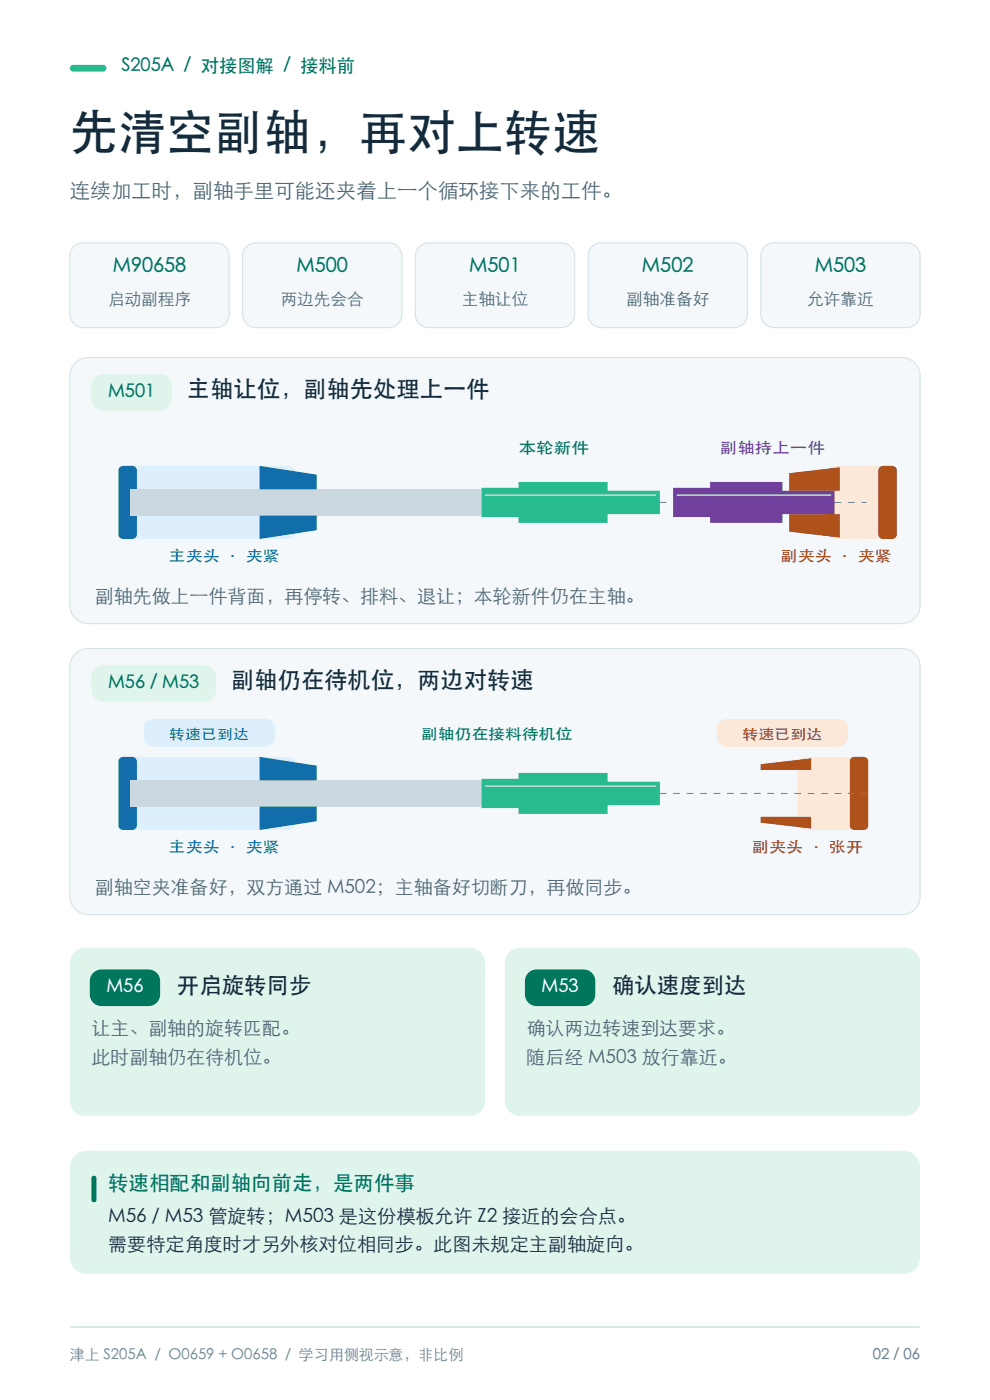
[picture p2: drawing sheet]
<svg xmlns="http://www.w3.org/2000/svg" width="210mm" height="297mm" viewBox="0 0 210 297" stroke-linecap="round" stroke-linejoin="round" font-family="sans-serif">
<path d="M15 14l.5-.2h6.4a.71 .71 0 0 1 .7 .7 .71 .71 0 0 1-.7 .7h-6.4a.71 .71 0 0 1-.6-.5 .71 .71 0 0 1 .1-.7z" fill-rule="evenodd" fill="#29bb90"/>
<path d="M14.8 281.5h180.4" fill="none" stroke="#d6e3e9" stroke-width=".35"/>
<g fill="#f4f8fa" stroke="#d6e3e9" stroke-width=".25">
<path d="M15.4 52.6a2.82 2.82 0 0 1 2.2-1.1h28.2a2.82 2.82 0 0 1 2.8 2.8v12.4a2.82 2.82 0 0 1-2.8 2.8h-28.2a2.82 2.82 0 0 1-2.8-2.8v-12.4l.1-.6z" fill-rule="evenodd"/>
<path d="M52.1 52.6a2.82 2.82 0 0 1 2.2-1.1h28.1a2.82 2.82 0 0 1 2.9 2.8v12.4a2.82 2.82 0 0 1-2.9 2.8h-28.1a2.82 2.82 0 0 1-2.8-2.8v-12.4v-.6z" fill-rule="evenodd"/>
<path d="M88.7 52.6a2.82 2.82 0 0 1 2.2-1.1h28.2a2.82 2.82 0 0 1 2.8 2.8v12.4a2.82 2.82 0 0 1-2.8 2.8h-28.2a2.82 2.82 0 0 1-2.8-2.8v-12.4l.1-.6z" fill-rule="evenodd"/>
<path d="M125.3 52.6a2.82 2.82 0 0 1 2.3-1.1h28.1a2.82 2.82 0 0 1 2.8 2.8v12.4a2.82 2.82 0 0 1-2.8 2.8h-28.1a2.82 2.82 0 0 1-2.9-2.8v-12.4l.1-.6z" fill-rule="evenodd"/>
<path d="M162 52.6a2.82 2.82 0 0 1 2.2-1.1h28.2a2.82 2.82 0 0 1 2.8 2.8v12.4a2.82 2.82 0 0 1-2.8 2.8h-28.2a2.82 2.82 0 0 1-2.8-2.8v-12.4v-.6z" fill-rule="evenodd"/>
<path d="M16 77a3.9 3.9 0 0 1 2.7-1.2h172.6a3.9 3.9 0 0 1 3.9 3.9v48.7a3.9 3.9 0 0 1-3.9 3.9h-172.6a3.9 3.9 0 0 1-3.9-3.9v-48.7a3.9 3.9 0 0 1 1.2-2.7z" fill-rule="evenodd"/>
</g>
<path d="M19.9 80.3a2.46 2.46 0 0 1 2-.9h12.1a2.47 2.47 0 0 1 2.5 2.4v2.9a2.47 2.47 0 0 1-2.5 2.4h-12.1a2.47 2.47 0 0 1-2.5-2.4l.1-3.4z" fill-rule="evenodd" fill="#dff5ec"/>
<path d="M25.7 99.4l1-.5 .5-.1h33.6a2.01 2.01 0 0 1 2.1 1.9v11.8a2.01 2.01 0 0 1-2.1 1.8h-33.6a2.01 2.01 0 0 1-2.1-1.8v-11.8l.1-.5z" fill-rule="evenodd" fill="#ddeffc"/>
<path d="M25.4 99.1a4 4 0 0 1 3-.2l.5 .5 .1 .4v13.6a1.01 1.01 0 0 1-1 .9h-1.8a1.01 1.01 0 0 1-1.1-.9v-13.6z" fill-rule="evenodd" fill="#126dab"/>
<path d="M175.9 99.4l.9-.5 .6-.1h10.7a2.01 2.01 0 0 1 2.1 1.9v11.8a2.01 2.01 0 0 1-2.1 1.8h-10.7a2.01 2.01 0 0 1-2.1-1.8v-11.8v-.5z" fill-rule="evenodd" fill="#fce8d8"/>
<path d="M186.6 99.1a4 4 0 0 1 3-.2l.6 .5v.4v13.6a1.01 1.01 0 0 1-1 .9h-1.8a1.01 1.01 0 0 1-1.1-.9v-13.6z" fill-rule="evenodd" fill="#ae511a"/>
<path d="M28.7 106.6h155.1" fill="none" stroke="#6a8190" stroke-width=".23" stroke-dasharray="1.3 1.3" stroke-linecap="butt"/>
<path d="M27.6 103.8h74.5v5.6h-74.5z" fill-rule="evenodd" fill="#cbd8df"/>
<g fill="#126dab">
<path d="M55.1 109.4h12.1v3.1l-12.1 1.8z" fill-rule="evenodd"/>
<path d="M55.1 98.8l12.1 1.9v3.1h-12.1z" fill-rule="evenodd"/>
</g>
<path d="M102.1 103.5h7.9v-1.3h18.9v1.9h11.1v5h-11.1v1.8h-18.9v-1.2h-7.9z" fill-rule="evenodd" fill="#29bb90"/>
<path d="M102.9 105h36.3" fill="none" stroke="#fff" stroke-width=".23"/>
<path d="M142.8 103.5h7.9v-1.3h15.3v1.9h11v5h-11v1.8h-15.3v-1.2h-7.9z" fill-rule="evenodd" fill="#71409c"/>
<path d="M143.5 105h32.8" fill="none" stroke="#fff" stroke-width=".23"/>
<g fill="#ae511a">
<path d="M167.4 109.1h10.7v4.9l-10.7-1.2z" fill-rule="evenodd"/>
<path d="M167.4 100.4l10.7-1.3v5h-10.7z" fill-rule="evenodd"/>
</g>
<path d="M16 138.7a3.9 3.9 0 0 1 2.7-1.1h172.6a3.9 3.9 0 0 1 3.9 3.9v48.6a3.9 3.9 0 0 1-3.9 3.9h-172.6a3.9 3.9 0 0 1-3.9-3.9v-48.6a3.9 3.9 0 0 1 1.2-2.8z" fill-rule="evenodd" fill="#f4f8fa" stroke="#d6e3e9" stroke-width=".25"/>
<path d="M20.3 141.7l1-.5 .6-.1h21.5a2.47 2.47 0 0 1 2.4 2.5v2.8a2.47 2.47 0 0 1-2.4 2.5h-21.5a2.47 2.47 0 0 1-2.5-2.5v-2.8a2.46 2.46 0 0 1 .9-1.9z" fill-rule="evenodd" fill="#dff5ec"/>
<path d="M25.7 161.1l1-.5h.5h33.6a2.01 2.01 0 0 1 2.1 1.8v11.8a2.01 2.01 0 0 1-2.1 1.9h-33.6a2.01 2.01 0 0 1-2.1-1.9v-11.8l.1-.5z" fill-rule="evenodd" fill="#ddeffc"/>
<path d="M25.4 160.8a4 4 0 0 1 3-.2l.5 .5 .1 .4v13.7a1.01 1.01 0 0 1-1 .9h-1.8a1.01 1.01 0 0 1-1.1-.9v-13.7z" fill-rule="evenodd" fill="#126dab"/>
<path d="M169.8 161.1l1-.5h.5h10.7a2.01 2.01 0 0 1 2.2 1.8v11.8a2.01 2.01 0 0 1-2.2 1.9h-10.7a2.01 2.01 0 0 1-2.1-1.9v-11.8l.1-.5z" fill-rule="evenodd" fill="#fce8d8"/>
<path d="M180.6 160.8a4 4 0 0 1 2.9-.2l.6 .5 .1 .4v13.7a1.01 1.01 0 0 1-1.1 .9h-1.8a1.01 1.01 0 0 1-1-.9v-13.7z" fill-rule="evenodd" fill="#ae511a"/>
<path d="M28.7 168.3h155.1" fill="none" stroke="#6a8190" stroke-width=".23" stroke-dasharray="1.3 1.3" stroke-linecap="butt"/>
<path d="M27.6 165.5h74.5v5.6h-74.5z" fill-rule="evenodd" fill="#cbd8df"/>
<g fill="#126dab">
<path d="M55.1 171.1h12.1v3.1l-12.1 1.9z" fill-rule="evenodd"/>
<path d="M55.1 160.6l12.1 1.8v3.1h-12.1z" fill-rule="evenodd"/>
</g>
<path d="M102.1 165.2h7.9v-1.2h18.9v1.8h11.1v5h-11.1v1.9h-18.9v-1.3h-7.9z" fill-rule="evenodd" fill="#29bb90"/>
<path d="M102.9 166.8h36.3" fill="none" stroke="#fff" stroke-width=".23"/>
<g fill="#ae511a">
<path d="M161.4 173.3h10.7v2.5l-10.7-1.3z" fill-rule="evenodd"/>
<path d="M161.4 162.1l10.7-1.2v2.5h-10.7z" fill-rule="evenodd"/>
</g>
<path d="M31.1 153l.9-.4 .6-.1h23.5a2.01 2.01 0 0 1 2.2 1.9v2.1a2.01 2.01 0 0 1-2.2 1.9h-23.5a2.01 2.01 0 0 1-2.1-1.9v-2.6z" fill-rule="evenodd" fill="#ddeffc"/>
<path d="M152.7 153l.9-.4 .6-.1h23.6a2.01 2.01 0 0 1 2.1 1.9v2.1a2.01 2.01 0 0 1-2.1 1.9h-23.6a2.01 2.01 0 0 1-2.1-1.9l.1-2.6z" fill-rule="evenodd" fill="#fce8d8"/>
<path d="M15.7 202a3.2 3.2 0 0 1 2.3-.9h81.7a3.2 3.2 0 0 1 3.2 3.2v29.2a3.2 3.2 0 0 1-3.2 3.2h-81.7a3.2 3.2 0 0 1-3.2-3.2v-29.2a3.2 3.2 0 0 1 .9-2.3z" fill-rule="evenodd" fill="#dff5ec"/>
<path d="M20 206.2l1-.5h.5h10a2.47 2.47 0 0 1 2.5 2.4v2.9a2.47 2.47 0 0 1-2.5 2.4h-10a2.47 2.47 0 0 1-2.5-2.4v-2.9a2.46 2.46 0 0 1 1-1.9z" fill-rule="evenodd" fill="#00765c"/>
<path d="M108 202a3.2 3.2 0 0 1 2.3-.9h81.7a3.2 3.2 0 0 1 3.2 3.2v29.2a3.2 3.2 0 0 1-3.2 3.2h-81.7a3.2 3.2 0 0 1-3.2-3.2v-29.2a3.2 3.2 0 0 1 .9-2.3z" fill-rule="evenodd" fill="#dff5ec"/>
<path d="M112.3 206.2l1-.5h.5h10a2.47 2.47 0 0 1 2.5 2.4v2.9a2.47 2.47 0 0 1-2.5 2.4h-10a2.47 2.47 0 0 1-2.5-2.4v-2.9a2.46 2.46 0 0 1 1-1.9z" fill-rule="evenodd" fill="#00765c"/>
<path d="M15.8 245.2a3.5 3.5 0 0 1 2.5-1.1h173.4a3.5 3.5 0 0 1 3.5 3.5v19.1a3.5 3.5 0 0 1-3.5 3.5h-173.4a3.5 3.5 0 0 1-3.5-3.5v-19.1a3.5 3.5 0 0 1 1-2.4z" fill-rule="evenodd" fill="#dff5ec"/>
<path d="M19.7 249.5a.53 .53 0 0 1 .8 .4v4.6a.53 .53 0 0 1-.6 .6 .53 .53 0 0 1-.5-.6v-4.6z" fill-rule="evenodd" fill="#00765c"/>
<text font-size="10.2" fill="#152b3b" x="14.8" y="31.5">先清空副轴，再对上转速</text>
<g font-size="4.9" fill="#152b3b">
<text x="39.6" y="84.2">主轴让位，副轴先处理上一件</text>
<text x="49" y="146">副轴仍在待机位，两边对转速</text>
</g>
<g font-size="4.8" fill="#152b3b">
<text x="37.5" y="210.7">开启旋转同步</text>
<text x="129.8" y="210.7">确认速度到达</text>
</g>
<text font-size="4.3" fill="#4c6474" x="14.8" y="42.1">连续加工时，副轴手里可能还夹着上一个循环接下来的工件。</text>
<text font-size="4.3" fill="#00765c" x="22.9" y="252.4">转速相配和副轴向前走，是两件事</text>
<g font-size="4.2" fill="#00765c">
<text x="23.9" y="57.9">M90658</text>
<text x="62.9" y="57.9">M500</text>
<text x="99.5" y="57.9">M501</text>
<text x="136.2" y="57.9">M502</text>
<text x="172.8" y="57.9">M503</text>
</g>
<g font-size="4.1" fill="#152b3b">
<text x="22.9" y="259.5">M56 / M53 管旋转；M503 是这份模板允许 Z2 接近的会合点。</text>
<text x="22.9" y="265.5">需要特定角度时才另外核对位相同步。此图未规定主副轴旋向。</text>
</g>
<g font-size="4" fill="#4c6474">
<text x="20.1" y="127.9">副轴先做上一件背面，再停转、排料、退让；本轮新件仍在主轴。</text>
<text x="20.1" y="189.6">副轴空夹准备好，双方通过 M502；主轴备好切断刀，再做同步。</text>
<text x="19.4" y="219.6">让主、副轴的旋转匹配。</text>
<text x="111.7" y="219.6">确认两边转速到达要求。</text>
<text x="19.4" y="225.6">此时副轴仍在待机位。</text>
<text x="111.7" y="225.6">随后经 M503 放行靠近。</text>
</g>
<g font-size="3.9" fill="#00765c">
<text x="25.8" y="15.3">S205A / 对接图解 / 接料前</text>
<text x="22.9" y="84.4">M501</text>
<text x="22.9" y="146.1">M56 / M53</text>
</g>
<g font-size="3.9" fill="#fff">
<text x="22.6" y="210.7">M56</text>
<text x="114.9" y="210.7">M53</text>
</g>
<g font-size="3.5" fill="#4c6474">
<text x="22.9" y="64.7">启动副程序</text>
<text x="59.5" y="64.7">两边先会合</text>
<text x="97.9" y="64.7">主轴让位</text>
<text x="132.8" y="64.7">副轴准备好</text>
<text x="171.2" y="64.7">允许靠近</text>
</g>
<text font-size="3.2" fill="#00765c" x="110.1" y="96">本轮新件</text>
<text font-size="3.2" fill="#71409c" x="152.7" y="96">副轴持上一件</text>
<g font-size="3.2" fill="#126dab">
<text x="35.8" y="119">主夹头 · 夹紧</text>
<text x="35.8" y="180.7">主夹头 · 夹紧</text>
</g>
<g font-size="3.2" fill="#ae511a">
<text x="165.6" y="119">副夹头 · 夹紧</text>
<text x="159.5" y="180.7">副夹头 · 张开</text>
</g>
<g font-size="3.2" fill="#6a8190">
<text x="14.8" y="288.4">津上 S205A / O0659 + O0658 / 学习用侧视示意，非比例</text>
<text x="185.2" y="288.4">02 / 06</text>
</g>
<text font-size="3.1" fill="#00765c" x="89.3" y="156.8">副轴仍在接料待机位</text>
<text font-size="2.9" fill="#126dab" x="35.9" y="156.8">转速已到达</text>
<text font-size="2.9" fill="#ae511a" x="157.5" y="156.8">转速已到达</text>
</svg>
